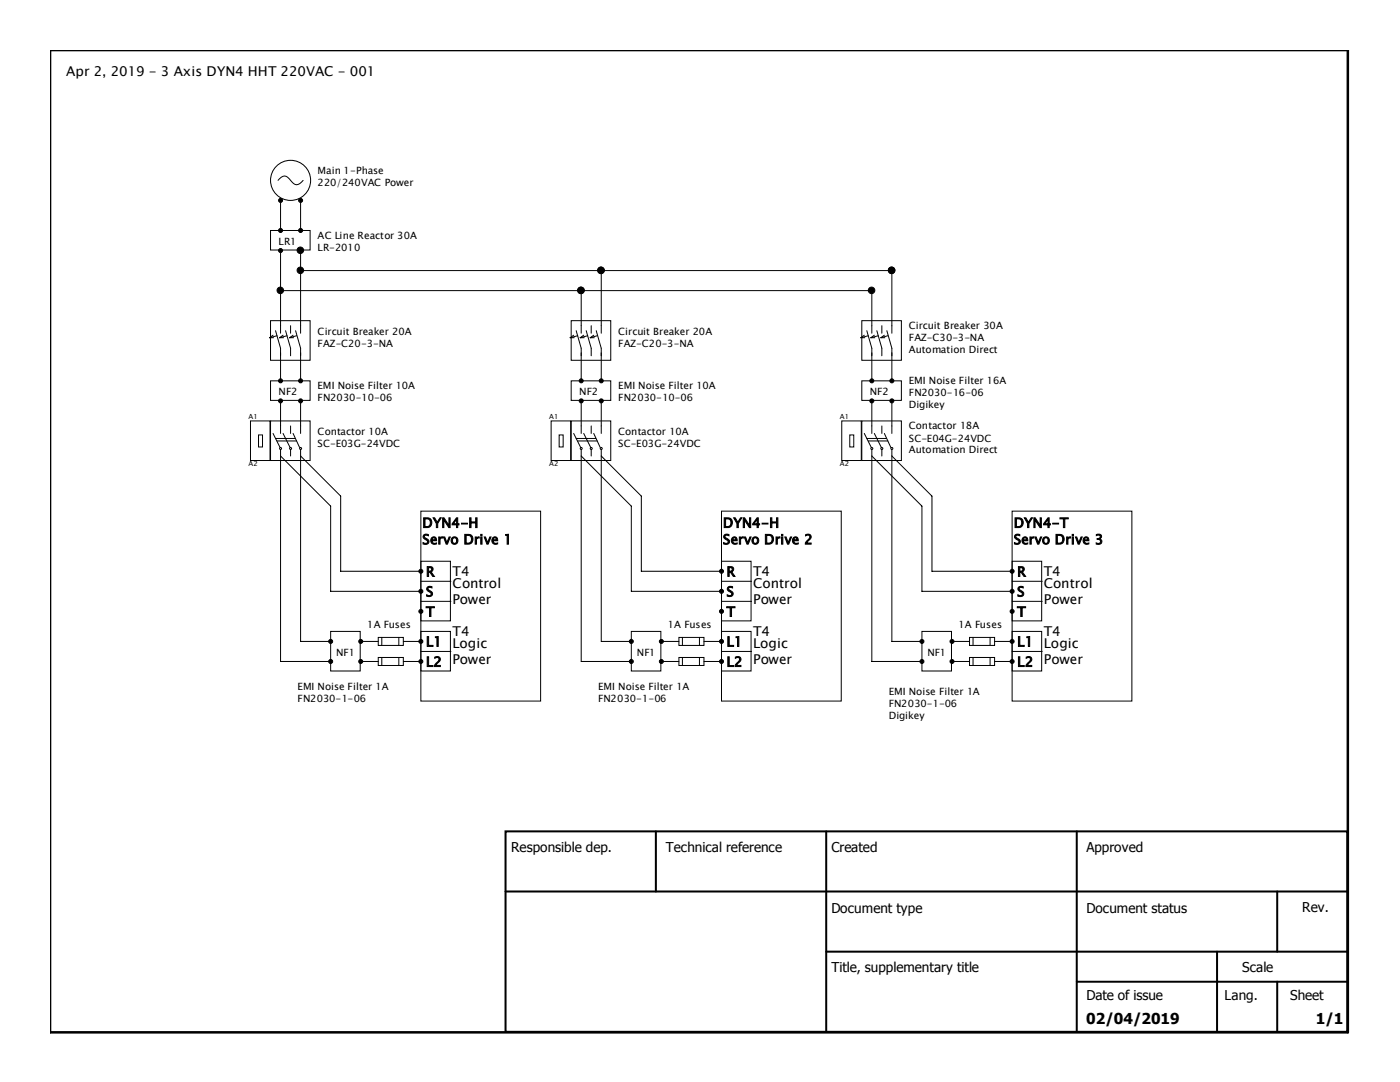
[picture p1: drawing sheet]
<svg xmlns="http://www.w3.org/2000/svg" width="279mm" height="216mm" viewBox="0 0 279 216" stroke-linecap="round" stroke-linejoin="round" font-family="sans-serif">
<g fill="none" stroke="#000" stroke-width=".2">
<path d="M55.5 36l.6-.6a1.04 1.04 0 0 1 1.6 .2l.3 .4a1.31 1.31 0 0 0 1.9 .6l.6-.6"/>
<circle cx="58" cy="36" r="4"/>
</g>
<g fill="#000" stroke="#000" stroke-width=".2">
<circle cx="56" cy="40" r=".4"/>
<circle cx="60" cy="40" r=".4"/>
</g>
<path d="M54 46h7.9v3.9h-7.9z" fill-rule="evenodd" fill="#fff" stroke="#000" stroke-width=".2"/>
<g fill="#000" stroke="#000" stroke-width=".2">
<circle cx="56" cy="46" r=".4"/>
<circle cx="56" cy="50" r=".4"/>
<circle cx="60" cy="46" r=".4"/>
<circle cx="60" cy="50" r=".4"/>
<circle cx="144" cy="118" r=".4"/>
<circle cx="144" cy="114" r=".4"/>
<circle cx="144" cy="132" r=".4"/>
<circle cx="144" cy="122" r=".4"/>
<circle cx="144" cy="128" r=".4"/>
</g>
<g fill="none" stroke="#000" stroke-width=".2">
<path d="M56 40.4v5.2M60 40.4v5.2M113.8 67.4h.8M114 64h7.9v7.9h-7.9zM114.5 66.9l-.7 .5M115 66l1 3.5v1.5M115.3 67l-1.5 .4M115.8 67.4h.8M116 65v1.5M116.5 66.9l-.7 .5M117 66l1 3.5v1.5M117.3 67l-1.5 .4"/>
<path d="M117.8 67.4h.8M118 65v1.5M118.5 66.9l-.7 .5M119 66l1 3.5v1.5M119.2 67l-1.4 .4M120 65v1.5M114 84h7.9v7.9h-7.9zM114.5 86.5l1.4 2.8M115 87.5h3.9M115.3 88h3.9M116 85v1.5M116 89.7v1.3"/>
<path d="M116.5 86.5l1.4 2.8M118 85v1.5M118 89.7v1.3M118.5 86.5l1.3 2.8M120 85v1.5M120 89.7v1.3M144 102h23.9v37.9h-23.9zM144 112h5.9v11.9h-5.9zM144 116h6M144 120h6M144 126h5.9v7.9h-5.9zM144 130h6"/>
<circle cx="116" cy="89.5" r=".2"/>
<circle cx="118" cy="89.5" r=".2"/>
<circle cx="120" cy="89.5" r=".2"/>
</g>
<path d="M114 76h7.9v3.9h-7.9z" fill-rule="evenodd" fill="#fff" stroke="#000" stroke-width=".2"/>
<g fill="#000" stroke="#000" stroke-width=".2">
<circle cx="116" cy="76" r=".4"/>
<circle cx="116" cy="80" r=".4"/>
<circle cx="120" cy="76" r=".4"/>
<circle cx="120" cy="80" r=".4"/>
</g>
<path d="M116 70.4v5.2M120 70.4v5.2M110 84h3.9v7.9h-3.9zM111.6 86.8h.8v2.4h-.8zM116 80.4v4.6M120 80.4v4.6M135.5 127.2h5v1.6h-5zM135.5 131.2h5v1.6h-5zM136.2 127.2v1.6M136.2 131.2v1.6M139.6 127.2v1.6M139.6 131.2v1.6" fill="none" stroke="#000" stroke-width=".2"/>
<path d="M126 126h5.9v7.9h-5.9z" fill-rule="evenodd" fill="#fff" stroke="#000" stroke-width=".2"/>
<g fill="#000" stroke="#000" stroke-width=".2">
<circle cx="84" cy="114" r=".4"/>
<circle cx="84" cy="118" r=".4"/>
<circle cx="84" cy="122" r=".4"/>
<circle cx="84" cy="128" r=".4"/>
<circle cx="84" cy="132" r=".4"/>
<circle cx="126" cy="128" r=".4"/>
<circle cx="126" cy="132" r=".4"/>
<circle cx="132" cy="128" r=".4"/>
<circle cx="132" cy="132" r=".4"/>
</g>
<g fill="none" stroke="#000" stroke-width=".2">
<path d="M53.8 67.4h.8M54 64h7.9v7.9h-7.9zM54.5 66.9l-.7 .5M55 66l1 3.5v1.5M55.3 67l-1.5 .4M55.8 67.4h.8M56 65v1.5M56.5 66.9l-.7 .5M57 66l1 3.5v1.5M57.3 67l-1.5 .4M57.8 67.4h.8M58 65v1.5"/>
<path d="M58.5 66.9l-.7 .5M59 66l1 3.5v1.5M59.2 67l-1.4 .4M60 65v1.5M54 84h7.9v7.9h-7.9zM54.5 86.5l1.4 2.8M55 87.5h3.9M55.3 88h3.9M56 85v1.5M56 89.7v1.3M56.5 86.5l1.4 2.8M58 85v1.5"/>
<path d="M58 89.7v1.3M58.5 86.5l1.3 2.8M60 85v1.5M60 89.7v1.3M84 102h23.9v37.9h-23.9zM84 112h5.9v11.9h-5.9zM84 116h6M84 120h6M143.6 118h-17.6v-17l-10-10v41h9.6M143.6 114h-15.6v-15l-8-8v37h5.6M84 126h5.9v7.9h-5.9zM84 130h6"/>
<path d="M132.4 132h3.1M132.4 128h3.1M140.5 132h3.1M140.5 128h3.1"/>
<circle cx="56" cy="89.5" r=".2"/>
<circle cx="58" cy="89.5" r=".2"/>
<circle cx="60" cy="89.5" r=".2"/>
</g>
<path d="M54 76h7.9v3.9h-7.9z" fill-rule="evenodd" fill="#fff" stroke="#000" stroke-width=".2"/>
<g fill="#000" stroke="#000" stroke-width=".2">
<circle cx="56" cy="76" r=".4"/>
<circle cx="56" cy="80" r=".4"/>
<circle cx="60" cy="76" r=".4"/>
<circle cx="60" cy="80" r=".4"/>
</g>
<path d="M56 70.4v5.2M60 70.4v5.2M50 84h3.9v7.9h-3.9zM51.6 86.8h.8v2.4h-.8zM56 80.4v4.6M60 80.4v4.6M75.5 127.2h5v1.6h-5zM75.5 131.2h5v1.6h-5zM76.2 127.2v1.6M76.2 131.2v1.6M79.6 127.2v1.6M79.6 131.2v1.6" fill="none" stroke="#000" stroke-width=".2"/>
<path d="M66 126h5.9v7.9h-5.9z" fill-rule="evenodd" fill="#fff" stroke="#000" stroke-width=".2"/>
<g fill="#000" stroke="#000" stroke-width=".2">
<circle cx="55.9" cy="57.9" r=".65"/>
<circle cx="59.9" cy="53.9" r=".65"/>
<circle cx="59.9" cy="49.9" r=".65"/>
<circle cx="115.9" cy="57.9" r=".65"/>
<circle cx="119.9" cy="53.9" r=".65"/>
<circle cx="177.9" cy="53.9" r=".65"/>
<circle cx="202" cy="114" r=".4"/>
<circle cx="202" cy="118" r=".4"/>
<circle cx="66" cy="132" r=".4"/>
<circle cx="66" cy="128" r=".4"/>
<circle cx="72" cy="132" r=".4"/>
<circle cx="72" cy="128" r=".4"/>
<circle cx="202" cy="132" r=".4"/>
<circle cx="202" cy="128" r=".4"/>
<circle cx="202" cy="122" r=".4"/>
</g>
<g fill="none" stroke="#000" stroke-width=".2">
<path d="M56 50.4v14.6M56 58h118M60 50v15M60 54h118M116 58v7M120 54v11M171.8 67.4h.8M172 64h7.9v7.9h-7.9zM172.5 66.9l-.7 .5M173 66l1 3.5v1.5M173.3 67l-1.5 .4M173.8 67.4h.8"/>
<path d="M174 65v1.5M174.5 66.9l-.7 .5M175 66l1 3.5v1.5M175.3 67l-1.5 .4M175.8 67.4h.8M176 65v1.5M176.5 66.9l-.7 .5M177 66l1 3.5v1.5M177.2 67l-1.4 .4M178 65v1.5M172 84h7.9v7.9h-7.9zM172.5 86.5l1.4 2.8"/>
<path d="M173 87.5h3.9M173.3 88h3.9M174 85v1.5M174 89.7v1.3M174.5 86.5l1.4 2.8M176 85v1.5M176 89.7v1.3M176.5 86.5l1.3 2.8M178 85v1.5M178 89.7v1.3M83.6 118h-17.6v-17l-10-10v41h9.6M83.6 114h-15.6v-15l-8-8v37h5.6"/>
<path d="M202 102h23.9v37.9h-23.9zM202 112h5.9v11.9h-5.9zM202 116h6M202 120h6M72.4 132h3.1M72.4 128h3.1M80.5 132h3.1M80.5 128h3.1M202 126h5.9v7.9h-5.9zM202 130h6"/>
<circle cx="174" cy="89.5" r=".2"/>
<circle cx="176" cy="89.5" r=".2"/>
<circle cx="178" cy="89.5" r=".2"/>
</g>
<path d="M172 76h7.9v3.9h-7.9z" fill-rule="evenodd" fill="#fff" stroke="#000" stroke-width=".2"/>
<g fill="#000" stroke="#000" stroke-width=".2">
<circle cx="174" cy="80" r=".4"/>
<circle cx="174" cy="76" r=".4"/>
<circle cx="178" cy="76" r=".4"/>
<circle cx="178" cy="80" r=".4"/>
</g>
<path d="M174 70.4v5.2M178 70.4v5.2M168 84h3.9v7.9h-3.9zM169.6 86.8h.8v2.4h-.8zM174 80.4v4.6M178 80.4v4.6M193.5 127.2h5v1.6h-5zM193.5 131.2h5v1.6h-5zM194.2 127.2v1.6M194.2 131.2v1.6M197.6 127.2v1.6M197.6 131.2v1.6" fill="none" stroke="#000" stroke-width=".2"/>
<path d="M184 126h5.9v7.9h-5.9z" fill-rule="evenodd" fill="#fff" stroke="#000" stroke-width=".2"/>
<g fill="#000" stroke="#000" stroke-width=".2">
<circle cx="173.9" cy="57.9" r=".65"/>
<circle cx="177.9" cy="53.9" r=".65"/>
<circle cx="184" cy="128" r=".4"/>
<circle cx="184" cy="132" r=".4"/>
<circle cx="190" cy="128" r=".4"/>
<circle cx="190" cy="132" r=".4"/>
</g>
<path d="M174 58v7M178 54v11M201.6 118h-17.6v-17l-10-10v41h9.6M201.6 114h-15.6v-15l-8-8v37h5.6M190.4 132h3.1M190.4 128h3.1M198.5 132h3.1M198.5 128h3.1" fill="none" stroke="#000" stroke-width=".2"/>
<path d="M10 10h259v196h-259z" fill="none" stroke="#000" stroke-width=".5"/>
<path d="M100.9 165.9h168v40h-168zM100.9 177.9h168M130.9 165.9v12M164.9 165.9v40M214.9 165.9v40M254.9 177.9v12M164.9 189.9h104M214.9 195.9h54M242.9 189.9v16M254.9 195.9v10" fill="none" stroke="#000" stroke-width=".4"/>
<g font-size="3">
<text x="216.8" y="204.4">02/04/2019</text>
<text x="262.6" y="204.4">1/1</text>
</g>
<g font-size="2.7">
<text x="13.2" y="15.1">Apr 2, 2019 - 3 Axis DYN4 HHT 220VAC - 001</text>
<text x="84.3" y="105.3">DYN4-H</text>
<text x="144.3" y="105.3">DYN4-H</text>
<text x="202.3" y="105.3">DYN4-T</text>
<text x="84.3" y="108.6">Servo Drive 1</text>
<text x="144.3" y="108.6">Servo Drive 2</text>
<text x="202.3" y="108.6">Servo Drive 3</text>
<text x="85" y="115">R</text>
<text x="85" y="119">S</text>
<text x="90.3" y="115">T4</text>
<text x="90.3" y="117.3">Control</text>
<text x="145" y="115">R</text>
<text x="145" y="119">S</text>
<text x="150.3" y="115">T4</text>
<text x="150.3" y="117.3">Control</text>
<text x="203" y="115">R</text>
<text x="203" y="119">S</text>
<text x="208.3" y="115">T4</text>
<text x="208.3" y="117.3">Control</text>
<text x="85" y="123">T</text>
<text x="90.3" y="120.6">Power</text>
<text x="145" y="123">T</text>
<text x="150.3" y="120.6">Power</text>
<text x="203" y="123">T</text>
<text x="208.3" y="120.6">Power</text>
<text x="85" y="129">L1</text>
<text x="90.3" y="129.3">Logic</text>
<text x="90.3" y="127">T4</text>
<text x="145" y="129">L1</text>
<text x="150.3" y="129.3">Logic</text>
<text x="150.3" y="127">T4</text>
<text x="203" y="129">L1</text>
<text x="208.3" y="129.3">Logic</text>
<text x="208.3" y="127">T4</text>
<text x="85" y="133">L2</text>
<text x="90.3" y="132.6">Power</text>
<text x="145" y="133">L2</text>
<text x="150.3" y="132.6">Power</text>
<text x="203" y="133">L2</text>
<text x="208.3" y="132.6">Power</text>
<text x="102" y="170">Responsible dep.</text>
<text x="132.9" y="170">Technical reference</text>
<text x="165.9" y="170">Created</text>
<text x="216.8" y="170">Approved</text>
<text x="165.9" y="182.2">Document type</text>
<text x="216.8" y="182.2">Document status</text>
<text x="259.9" y="182">Rev.</text>
<text x="165.9" y="194">Title, supplementary title</text>
<text x="247.9" y="194">Scale</text>
<text x="216.8" y="199.6">Date of issue</text>
<text x="244.4" y="199.6">Lang.</text>
<text x="257.5" y="199.6">Sheet</text>
</g>
<g font-size="2">
<text x="63.4" y="34.8">Main 1-Phase</text>
<text x="63.4" y="37.2">220/240VAC Power</text>
<text x="63.4" y="47.7">AC Line Reactor 30A</text>
<text x="55.6" y="48.9">LR1</text>
<text x="63.4" y="50.1">LR-2010</text>
<text x="181.4" y="65.7">Circuit Breaker 30A</text>
<text x="63.4" y="66.8">Circuit Breaker 20A</text>
<text x="63.4" y="69.2">FAZ-C20-3-NA</text>
<text x="123.4" y="66.8">Circuit Breaker 20A</text>
<text x="123.4" y="69.2">FAZ-C20-3-NA</text>
<text x="181.4" y="68.1">FAZ-C30-3-NA</text>
<text x="181.4" y="70.5">Automation Direct</text>
<text x="63.4" y="77.7">EMI Noise Filter 10A</text>
<text x="123.4" y="77.7">EMI Noise Filter 10A</text>
<text x="181.4" y="76.6">EMI Noise Filter 16A</text>
<text x="55.6" y="78.9">NF2</text>
<text x="63.4" y="80.1">FN2030-10-06</text>
<text x="115.6" y="78.9">NF2</text>
<text x="123.4" y="80.1">FN2030-10-06</text>
<text x="173.6" y="78.9">NF2</text>
<text x="181.4" y="79">FN2030-16-06</text>
<text x="181.4" y="81.4">Digikey</text>
<text x="63.4" y="86.8">Contactor 10A</text>
<text x="63.4" y="89.2">SC-E03G-24VDC</text>
<text x="123.4" y="86.8">Contactor 10A</text>
<text x="123.4" y="89.2">SC-E03G-24VDC</text>
<text x="181.4" y="85.7">Contactor 18A</text>
<text x="181.4" y="88.1">SC-E04G-24VDC</text>
<text x="181.4" y="90.5">Automation Direct</text>
<text x="73.3" y="125.4">1A Fuses</text>
<text x="133.3" y="125.4">1A Fuses</text>
<text x="191.3" y="125.4">1A Fuses</text>
<text x="67.1" y="130.9">NF1</text>
<text x="127.1" y="130.9">NF1</text>
<text x="185.1" y="130.9">NF1</text>
<text x="59.4" y="137.7">EMI Noise Filter 1A</text>
<text x="119.4" y="137.7">EMI Noise Filter 1A</text>
<text x="59.4" y="140.1">FN2030-1-06</text>
<text x="119.4" y="140.1">FN2030-1-06</text>
<text x="177.4" y="138.6">EMI Noise Filter 1A</text>
<text x="177.4" y="141">FN2030-1-06</text>
<text x="177.4" y="143.4">Digikey</text>
</g>
<g font-size="1.4">
<text x="49.6" y="83.6">A1</text>
<text x="109.6" y="83.6">A1</text>
<text x="167.6" y="83.6">A1</text>
<text x="49.6" y="93.1">A2</text>
<text x="109.6" y="93.1">A2</text>
<text x="167.6" y="93.1">A2</text>
</g>
</svg>
